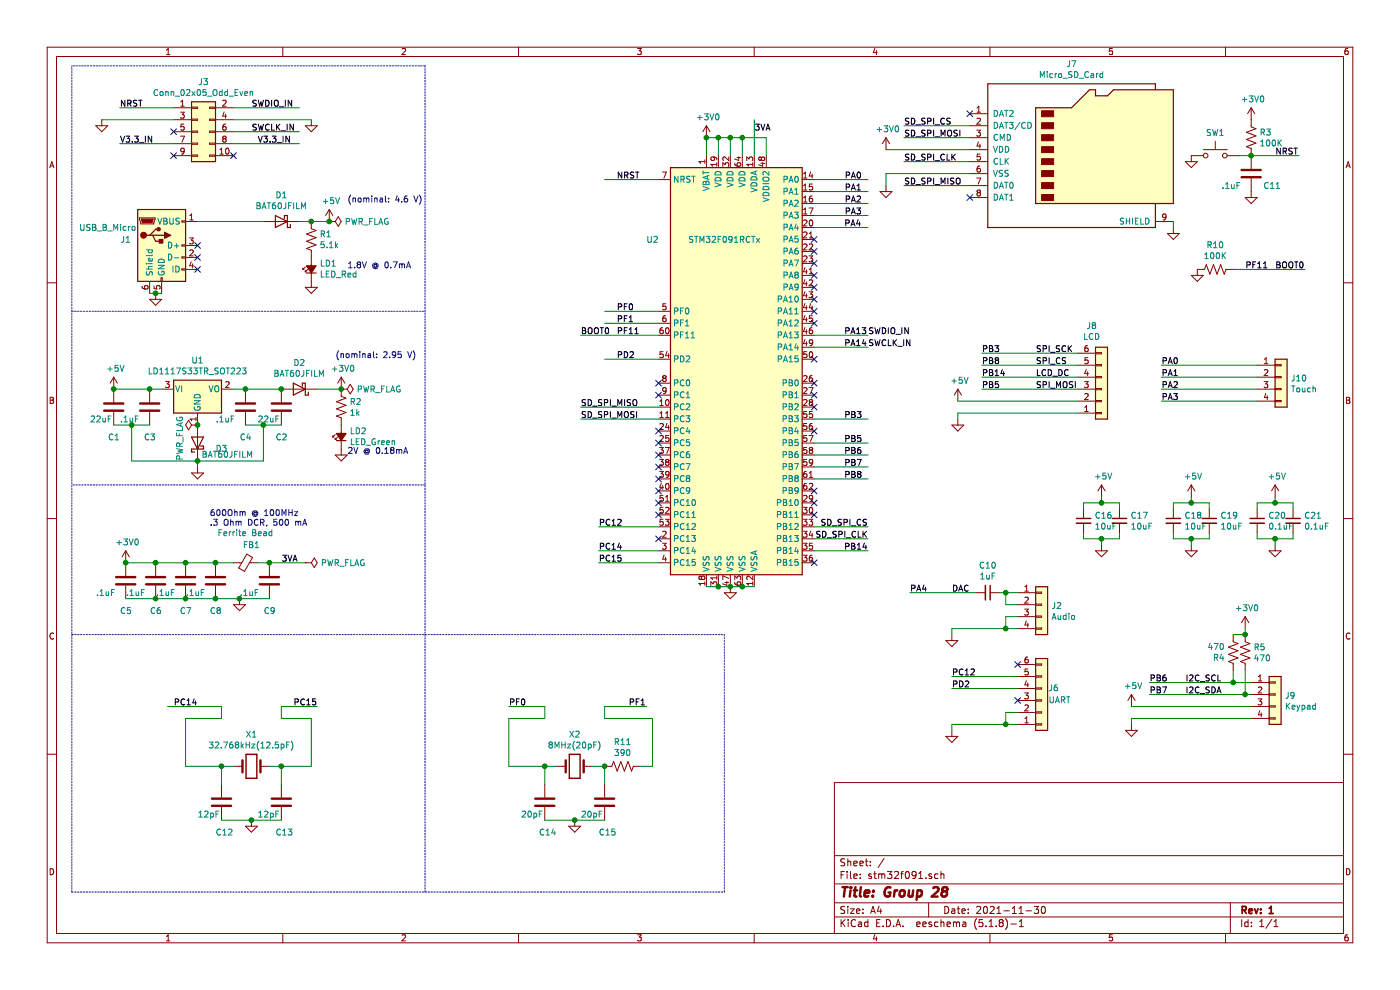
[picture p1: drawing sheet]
EESchema Schematic File Version 4
EELAYER 30 0
EELAYER END
$Descr A4 11693 8268
encoding utf-8
Sheet 1 1
Title "Group 28"
Date "2021-11-30"
Rev "1"
Comp ""
Comment1 ""
Comment2 ""
Comment3 ""
Comment4 ""
$EndDescr
$Comp
L Device:R_US R3
U 1 1
P 10450 1150
F 0 "R3" H 10518 1196 50  0000 L CNN
F 1 "100K" H 10518 1105 50  0000 L CNN
F 2 "Resistor_SMD:R_0805_2012Metric_Pad1.15x1.40mm_HandSolder" V 10490 1140 50  0001 C CNN
F 3 "" H 10450 1150 50  0001 C CNN
	1    10450 1150
	1    0    0    -1  
$EndComp
$Comp
L Switch:SW_Push SW1
U 1 1
P 10150 1300
F 0 "SW1" H 10150 1493 50  0000 C CNN
F 1 "SW_Push" H 10150 1494 50  0001 C CNN
F 2 "Button_Switch_SMD:SW_SPST_PTS645" H 10150 1500 50  0001 C CNN
F 3 "" H 10150 1500 50  0001 C CNN
	1    10150 1300
	1    0    0    -1  
$EndComp
Wire Wire Line
	10350 1300 10450 1300
Connection ~ 10450 1300
$Comp
L power:GND #PWR0101
U 1 1
P 10450 1600
F 0 "#PWR0101" H 10450 1350 50  0001 C CNN
F 1 "GND" H 10455 1427 50  0001 C CNN
F 2 "" H 10450 1600 50  0001 C CNN
F 3 "" H 10450 1600 50  0001 C CNN
	1    10450 1600
	1    0    0    -1  
$EndComp
$Comp
L power:GND #PWR0102
U 1 1
P 9950 1300
F 0 "#PWR0102" H 9950 1050 50  0001 C CNN
F 1 "GND" H 9955 1127 50  0001 C CNN
F 2 "" H 9950 1300 50  0001 C CNN
F 3 "" H 9950 1300 50  0001 C CNN
	1    9950 1300
	1    0    0    -1  
$EndComp
Wire Wire Line
	10450 1300 10850 1300
Text Label 10650 1300 0    50   ~ 0
NRST
$Comp
L Connector_Generic:Conn_02x05_Odd_Even J3
U 1 1
P 1650 1100
F 0 "J3" H 1700 1517 50  0000 C CNN
F 1 "Conn_02x05_Odd_Even" H 1700 1426 50  0000 C CNN
F 2 "Connector_IDC:IDC-Header_2x05_P2.54mm_Vertical" H 1650 1100 50  0001 C CNN
F 3 "~" H 1650 1100 50  0001 C CNN
	1    1650 1100
	1    0    0    -1  
$EndComp
Wire Wire Line
	1450 900  1000 900 
Wire Wire Line
	1450 1200 1000 1200
Wire Wire Line
	1950 900  2500 900 
Wire Wire Line
	1950 1100 2500 1100
Wire Wire Line
	1950 1200 2500 1200
Text Label 1000 900  0    50   ~ 0
NRST
$Comp
L power:GND #PWR0106
U 1 1
P 850 1000
F 0 "#PWR0106" H 850 750 50  0001 C CNN
F 1 "GND" H 855 827 50  0001 C CNN
F 2 "" H 850 1000 50  0001 C CNN
F 3 "" H 850 1000 50  0001 C CNN
	1    850  1000
	1    0    0    -1  
$EndComp
$Comp
L power:GND #PWR0107
U 1 1
P 2600 1000
F 0 "#PWR0107" H 2600 750 50  0001 C CNN
F 1 "GND" H 2605 827 50  0001 C CNN
F 2 "" H 2600 1000 50  0001 C CNN
F 3 "" H 2600 1000 50  0001 C CNN
	1    2600 1000
	1    0    0    -1  
$EndComp
Wire Wire Line
	850  1000 1450 1000
Wire Wire Line
	1950 1000 2600 1000
Text Label 2100 900  0    50   ~ 0
SWDIO_IN
Text Label 2100 1100 0    50   ~ 0
SWCLK_IN
Text Label 1000 1200 0    50   ~ 0
V3.3_IN
Text Label 2150 1200 0    50   ~ 0
V3.3_IN
$Comp
L Device:C C3
U 1 1
P 1250 3400
F 0 "C3" H 1200 3150 50  0000 L CNN
F 1 ".1uF" H 1000 3300 50  0000 L CNN
F 2 "Capacitor_SMD:C_0805_2012Metric_Pad1.15x1.40mm_HandSolder" H 1288 3250 50  0001 C CNN
F 3 "https://datasheet.lcsc.com/szlcsc/Samsung-Electro-Mechanics-CL21C101JBANNNC_C1790.pdf" H 1250 3400 50  0001 C CNN
	1    1250 3400
	1    0    0    -1  
$EndComp
$Comp
L power:GND #PWR0108
U 1 1
P 1650 3900
F 0 "#PWR0108" H 1650 3650 50  0001 C CNN
F 1 "GND" H 1655 3727 50  0001 C CNN
F 2 "" H 1650 3900 50  0001 C CNN
F 3 "" H 1650 3900 50  0001 C CNN
	1    1650 3900
	1    0    0    -1  
$EndComp
Wire Wire Line
	950  3550 1100 3550
Wire Wire Line
	950  3250 1250 3250
Wire Wire Line
	1350 3250 1250 3250
Connection ~ 1250 3250
Wire Wire Line
	2750 1850 2600 1850
$Comp
L power:+5V #PWR0110
U 1 1
P 2750 1850
F 0 "#PWR0110" H 2750 1700 50  0001 C CNN
F 1 "+5V" H 2765 2023 50  0000 C CNN
F 2 "" H 2750 1850 50  0001 C CNN
F 3 "" H 2750 1850 50  0001 C CNN
	1    2750 1850
	1    0    0    -1  
$EndComp
$Comp
L power:+5V #PWR0111
U 1 1
P 950 3250
F 0 "#PWR0111" H 950 3100 50  0001 C CNN
F 1 "+5V" H 965 3423 50  0000 C CNN
F 2 "" H 950 3250 50  0001 C CNN
F 3 "" H 950 3250 50  0001 C CNN
	1    950  3250
	1    0    0    -1  
$EndComp
Connection ~ 950  3250
$Comp
L Diode:BAT60A D2
U 1 1
P 2500 3250
F 0 "D2" H 2500 3033 50  0000 C CNN
F 1 "BAT60JFILM" H 2500 3124 50  0000 C CNN
F 2 "Diode_SMD:D_SOD-323" H 2500 3075 50  0001 C CNN
F 3 "https://www.infineon.com/dgdl/Infineon-BAT60ASERIES-DS-v01_01-en.pdf?fileId=db3a304313d846880113def70c9304a9" H 2500 3250 50  0001 C CNN
	1    2500 3250
	-1   0    0    1   
$EndComp
Wire Wire Line
	2650 3250 2850 3250
Wire Wire Line
	6800 1900 7250 1900
Wire Wire Line
	6800 2800 7250 2800
Wire Wire Line
	6800 2900 7250 2900
Wire Wire Line
	6800 3700 7250 3700
Wire Wire Line
	6800 4600 7250 4600
Wire Wire Line
	5500 2600 5050 2600
Wire Wire Line
	5500 2700 5050 2700
Wire Wire Line
	5500 3000 5050 3000
Wire Wire Line
	5500 1500 5050 1500
Text Label 7050 1900 0    50   ~ 0
PA4
Text Label 7050 2800 0    50   ~ 0
PA13
Text Label 7050 2900 0    50   ~ 0
PA14
Text Label 7250 4600 2    50   ~ 0
PB14
Text Label 5150 2600 0    50   ~ 0
PF0
Text Label 5150 2700 0    50   ~ 0
PF1
Text Label 5150 2800 0    50   ~ 0
PF11
Text Label 5150 3000 0    50   ~ 0
PD2
Text Label 5150 1500 0    50   ~ 0
NRST
Wire Wire Line
	5900 1300 5900 1150
Wire Wire Line
	5900 1150 6000 1150
Wire Wire Line
	6400 1150 6400 1300
Wire Wire Line
	6000 1300 6000 1150
Connection ~ 6000 1150
Wire Wire Line
	6000 1150 6100 1150
Wire Wire Line
	6100 1300 6100 1150
Connection ~ 6100 1150
Wire Wire Line
	6100 1150 6200 1150
Wire Wire Line
	6200 1300 6200 1150
Connection ~ 6200 1150
Wire Wire Line
	6200 1150 6400 1150
Connection ~ 6100 4900
$Comp
L power:GND #PWR0114
U 1 1
P 6100 4900
F 0 "#PWR0114" H 6100 4650 50  0001 C CNN
F 1 "GND" H 6105 4727 50  0001 C CNN
F 2 "" H 6100 4900 50  0001 C CNN
F 3 "" H 6100 4900 50  0001 C CNN
	1    6100 4900
	1    0    0    -1  
$EndComp
$Comp
L Device:R_US R1
U 1 1
P 2600 2000
F 0 "R1" H 2668 2046 50  0000 L CNN
F 1 "5.1k" H 2668 1955 50  0000 L CNN
F 2 "Resistor_SMD:R_0805_2012Metric_Pad1.15x1.40mm_HandSolder" V 2640 1990 50  0001 C CNN
F 3 "" H 2600 2000 50  0001 C CNN
	1    2600 2000
	1    0    0    -1  
$EndComp
Connection ~ 2600 1850
$Comp
L Device:LED_Small_ALT LD1
U 1 1
P 2600 2250
F 0 "LD1" V 2646 2180 50  0000 R CNN
F 1 "LED_Red" V 2555 2180 50  0000 R CNN
F 2 "LED_SMD:LED_0805_2012Metric" V 2600 2250 50  0001 C CNN
F 3 "" V 2600 2250 50  0001 C CNN
	1    2600 2250
	0    -1   -1   0   
$EndComp
$Comp
L power:GND #PWR0115
U 1 1
P 2600 2350
F 0 "#PWR0115" H 2600 2100 50  0001 C CNN
F 1 "GND" H 2605 2177 50  0001 C CNN
F 2 "" H 2600 2350 50  0001 C CNN
F 3 "" H 2600 2350 50  0001 C CNN
	1    2600 2350
	1    0    0    -1  
$EndComp
$Comp
L Device:R_US R2
U 1 1
P 2850 3400
F 0 "R2" H 2918 3446 50  0000 L CNN
F 1 "1k" H 2918 3355 50  0000 L CNN
F 2 "Resistor_SMD:R_0805_2012Metric_Pad1.15x1.40mm_HandSolder" V 2890 3390 50  0001 C CNN
F 3 "https://datasheet.lcsc.com/szlcsc/Uniroyal-Elec-0805W8F3001T5E_C17661.pdf" H 2850 3400 50  0001 C CNN
	1    2850 3400
	1    0    0    -1  
$EndComp
Connection ~ 2850 3250
$Comp
L Device:LED_Small_ALT LD2
U 1 1
P 2850 3650
F 0 "LD2" V 2896 3580 50  0000 R CNN
F 1 "LED_Green" V 2805 3580 50  0000 R CNN
F 2 "LED_SMD:LED_0805_2012Metric" V 2850 3650 50  0001 C CNN
F 3 "" V 2850 3650 50  0001 C CNN
	1    2850 3650
	0    -1   -1   0   
$EndComp
$Comp
L power:GND #PWR0116
U 1 1
P 2850 3750
F 0 "#PWR0116" H 2850 3500 50  0001 C CNN
F 1 "GND" H 2855 3577 50  0001 C CNN
F 2 "" H 2850 3750 50  0001 C CNN
F 3 "" H 2850 3750 50  0001 C CNN
	1    2850 3750
	1    0    0    -1  
$EndComp
$Comp
L Device:Crystal X1
U 1 1
P 2100 6400
F 0 "X1" H 2100 6668 50  0000 C CNN
F 1 "32.768kHz(12.5pF)" H 2100 6577 50  0000 C CNN
F 2 "local_models:ECX-.327-CDX-1293" H 2100 6400 50  0001 C CNN
F 3 "" H 2100 6400 50  0001 C CNN
	1    2100 6400
	1    0    0    -1  
$EndComp
Wire Wire Line
	1950 6400 1850 6400
Wire Wire Line
	1850 6400 1850 6550
Wire Wire Line
	2250 6400 2350 6400
Wire Wire Line
	2350 6400 2350 6550
Wire Wire Line
	1850 6850 2100 6850
$Comp
L power:GND #PWR0127
U 1 1
P 2100 6850
F 0 "#PWR0127" H 2100 6600 50  0001 C CNN
F 1 "GND" H 2105 6677 50  0001 C CNN
F 2 "" H 2100 6850 50  0001 C CNN
F 3 "" H 2100 6850 50  0001 C CNN
	1    2100 6850
	1    0    0    -1  
$EndComp
Connection ~ 2100 6850
Wire Wire Line
	2100 6850 2350 6850
Text Label 2450 5900 0    50   ~ 0
PC15
$Comp
L Device:Crystal X2
U 1 1
P 4800 6400
F 0 "X2" H 4800 6668 50  0000 C CNN
F 1 "8MHz(20pF)" H 4800 6577 50  0000 C CNN
F 2 "Crystal:Crystal_SMD_3225-4Pin_3.2x2.5mm" H 4800 6400 50  0001 C CNN
F 3 "" H 4800 6400 50  0001 C CNN
	1    4800 6400
	1    0    0    -1  
$EndComp
$Comp
L Device:C C14
U 1 1
P 4550 6700
F 0 "C14" H 4500 6450 50  0000 L CNN
F 1 "20pF" H 4350 6600 50  0000 L CNN
F 2 "Capacitor_SMD:C_0805_2012Metric_Pad1.15x1.40mm_HandSolder" H 4588 6550 50  0001 C CNN
F 3 "https://datasheet.lcsc.com/szlcsc/Samsung-Electro-Mechanics-CL21C200JBANNNC_C1798.pdf" H 4550 6700 50  0001 C CNN
	1    4550 6700
	1    0    0    -1  
$EndComp
Wire Wire Line
	4650 6400 4550 6400
Wire Wire Line
	4550 6400 4550 6550
Wire Wire Line
	4950 6400 5050 6400
Wire Wire Line
	5050 6400 5050 6550
Wire Wire Line
	4550 6850 4800 6850
$Comp
L power:GND #PWR0128
U 1 1
P 4800 6850
F 0 "#PWR0128" H 4800 6600 50  0001 C CNN
F 1 "GND" H 4805 6677 50  0001 C CNN
F 2 "" H 4800 6850 50  0001 C CNN
F 3 "" H 4800 6850 50  0001 C CNN
	1    4800 6850
	1    0    0    -1  
$EndComp
Connection ~ 4800 6850
Wire Wire Line
	4800 6850 5050 6850
Text Label 4250 5900 0    50   ~ 0
PF0
Text Label 5250 5900 0    50   ~ 0
PF1
$Comp
L power:PWR_FLAG #FLG0103
U 1 1
P 2750 1850
F 0 "#FLG0103" H 2750 1925 50  0001 C CNN
F 1 "PWR_FLAG" V 2750 1978 50  0000 L CNN
F 2 "" H 2750 1850 50  0001 C CNN
F 3 "~" H 2750 1850 50  0001 C CNN
	1    2750 1850
	0    1    1    0   
$EndComp
Connection ~ 2750 1850
$Comp
L power:PWR_FLAG #FLG0104
U 1 1
P 2850 3250
F 0 "#FLG0104" H 2850 3325 50  0001 C CNN
F 1 "PWR_FLAG" V 2850 3378 50  0000 L CNN
F 2 "" H 2850 3250 50  0001 C CNN
F 3 "~" H 2850 3250 50  0001 C CNN
	1    2850 3250
	0    1    1    0   
$EndComp
NoConn ~ 1450 1100
Text Label 7250 2800 0    50   ~ 0
SWDIO_IN
Text Label 7250 2900 0    50   ~ 0
SWCLK_IN
Text Notes 2900 2250 0    50   ~ 0
1.8V @ 0.7mA
Text Notes 2900 3800 0    50   ~ 0
2V @ 0.18mA
$Comp
L Device:C C1
U 1 1
P 950 3400
F 0 "C1" H 900 3150 50  0000 L CNN
F 1 "22uF" H 750 3300 50  0000 L CNN
F 2 "Capacitor_SMD:C_0805_2012Metric_Pad1.15x1.40mm_HandSolder" H 988 3250 50  0001 C CNN
F 3 "https://datasheet.lcsc.com/szlcsc/Samsung-Electro-Mechanics-CL21A226MAQNNNE_C45783.pdf" H 950 3400 50  0001 C CNN
	1    950  3400
	1    0    0    -1  
$EndComp
$Comp
L Device:C C2
U 1 1
P 2350 3400
F 0 "C2" H 2300 3150 50  0000 L CNN
F 1 "22uF" H 2150 3300 50  0000 L CNN
F 2 "Capacitor_SMD:C_0805_2012Metric_Pad1.15x1.40mm_HandSolder" H 2388 3250 50  0001 C CNN
F 3 "https://datasheet.lcsc.com/szlcsc/Samsung-Electro-Mechanics-CL21A226MAQNNNE_C45783.pdf" H 2350 3400 50  0001 C CNN
	1    2350 3400
	1    0    0    -1  
$EndComp
Connection ~ 2350 3250
Wire Wire Line
	1950 3250 2050 3250
$Comp
L Device:C C4
U 1 1
P 2050 3400
F 0 "C4" H 2000 3150 50  0000 L CNN
F 1 ".1uF" H 1800 3300 50  0000 L CNN
F 2 "Capacitor_SMD:C_0805_2012Metric_Pad1.15x1.40mm_HandSolder" H 2088 3250 50  0001 C CNN
F 3 "https://datasheet.lcsc.com/szlcsc/Samsung-Electro-Mechanics-CL21C101JBANNNC_C1790.pdf" H 2050 3400 50  0001 C CNN
	1    2050 3400
	1    0    0    -1  
$EndComp
Connection ~ 2050 3250
Wire Wire Line
	2050 3250 2350 3250
Wire Wire Line
	2050 3550 2200 3550
Wire Wire Line
	1050 4700 1300 4700
Wire Wire Line
	1050 5000 1300 5000
$Comp
L Device:C C6
U 1 1
P 1300 4850
F 0 "C6" H 1250 4600 50  0000 L CNN
F 1 ".1uF" H 1050 4750 50  0000 L CNN
F 2 "Capacitor_SMD:C_0805_2012Metric_Pad1.15x1.40mm_HandSolder" H 1338 4700 50  0001 C CNN
F 3 "" H 1300 4850 50  0001 C CNN
	1    1300 4850
	1    0    0    -1  
$EndComp
Connection ~ 1300 4700
Wire Wire Line
	1300 4700 1550 4700
Connection ~ 1300 5000
Wire Wire Line
	1300 5000 1550 5000
$Comp
L Device:C C7
U 1 1
P 1550 4850
F 0 "C7" H 1500 4600 50  0000 L CNN
F 1 ".1uF" H 1300 4750 50  0000 L CNN
F 2 "Capacitor_SMD:C_0805_2012Metric_Pad1.15x1.40mm_HandSolder" H 1588 4700 50  0001 C CNN
F 3 "" H 1550 4850 50  0001 C CNN
	1    1550 4850
	1    0    0    -1  
$EndComp
Connection ~ 1550 4700
Connection ~ 1550 5000
$Comp
L Device:C C8
U 1 1
P 1800 4850
F 0 "C8" H 1750 4600 50  0000 L CNN
F 1 ".1uF" H 1550 4750 50  0000 L CNN
F 2 "Capacitor_SMD:C_0805_2012Metric_Pad1.15x1.40mm_HandSolder" H 1838 4700 50  0001 C CNN
F 3 "" H 1800 4850 50  0001 C CNN
	1    1800 4850
	1    0    0    -1  
$EndComp
$Comp
L Device:C C9
U 1 1
P 2250 4850
F 0 "C9" H 2200 4600 50  0000 L CNN
F 1 ".1uF" H 2000 4750 50  0000 L CNN
F 2 "Capacitor_SMD:C_0805_2012Metric_Pad1.15x1.40mm_HandSolder" H 2288 4700 50  0001 C CNN
F 3 "" H 2250 4850 50  0001 C CNN
	1    2250 4850
	1    0    0    -1  
$EndComp
Wire Wire Line
	1550 4700 1800 4700
Wire Wire Line
	1550 5000 1800 5000
Connection ~ 1800 4700
Wire Wire Line
	1800 4700 1950 4700
Connection ~ 1800 5000
$Comp
L Device:C C11
U 1 1
P 10450 1450
F 0 "C11" H 10550 1350 50  0000 L CNN
F 1 ".1uF" H 10200 1350 50  0000 L CNN
F 2 "Capacitor_SMD:C_0805_2012Metric_Pad1.15x1.40mm_HandSolder" H 10488 1300 50  0001 C CNN
F 3 "" H 10450 1450 50  0001 C CNN
	1    10450 1450
	1    0    0    -1  
$EndComp
Connection ~ 2250 4700
Wire Wire Line
	2250 4700 2550 4700
Wire Wire Line
	2150 4700 2250 4700
Wire Wire Line
	1800 5000 2000 5000
$Comp
L Device:C C13
U 1 1
P 2350 6700
F 0 "C13" H 2300 6450 50  0000 L CNN
F 1 "12pF" H 2150 6600 50  0000 L CNN
F 2 "Capacitor_SMD:C_0805_2012Metric_Pad1.15x1.40mm_HandSolder" H 2388 6550 50  0001 C CNN
F 3 "" H 2350 6700 50  0001 C CNN
	1    2350 6700
	1    0    0    -1  
$EndComp
$Comp
L Device:C C15
U 1 1
P 5050 6700
F 0 "C15" H 5000 6450 50  0000 L CNN
F 1 "20pF" H 4850 6600 50  0000 L CNN
F 2 "Capacitor_SMD:C_0805_2012Metric_Pad1.15x1.40mm_HandSolder" H 5088 6550 50  0001 C CNN
F 3 "https://datasheet.lcsc.com/szlcsc/Samsung-Electro-Mechanics-CL21C200JBANNNC_C1798.pdf" H 5050 6700 50  0001 C CNN
	1    5050 6700
	1    0    0    -1  
$EndComp
$Comp
L Device:Ferrite_Bead_Small FB1
U 1 1
P 2050 4700
F 0 "FB1" V 1900 4750 50  0000 C CNN
F 1 "Ferrite Bead" V 1800 4700 50  0000 C CNN
F 2 "Inductor_SMD:L_0805_2012Metric_Pad1.15x1.40mm_HandSolder" V 1980 4700 50  0001 C CNN
F 3 "" H 2050 4700 50  0001 C CNN
	1    2050 4700
	0    1    1    0   
$EndComp
Text Notes 1750 4400 0    50   ~ 0
600Ohm @ 100MHz\n.3 Ohm DCR, 500 mA
Connection ~ 5050 6400
$Comp
L Device:R_US R11
U 1 1
P 5200 6400
F 0 "R11" V 4995 6400 50  0000 C CNN
F 1 "390" V 5086 6400 50  0000 C CNN
F 2 "Resistor_SMD:R_0805_2012Metric_Pad1.15x1.40mm_HandSolder" V 5240 6390 50  0001 C CNN
F 3 "https://datasheet.lcsc.com/szlcsc/Uniroyal-Elec-0805W8F0000T5E_C17477.pdf" H 5200 6400 50  0001 C CNN
F 4 "C17477" V 5200 6400 50  0001 C CNN "LCSC"
	1    5200 6400
	0    1    1    0   
$EndComp
$Comp
L power:GND #PWR0130
U 1 1
P 2000 5000
F 0 "#PWR0130" H 2000 4750 50  0001 C CNN
F 1 "GND" H 2005 4827 50  0001 C CNN
F 2 "" H 2000 5000 50  0001 C CNN
F 3 "" H 2000 5000 50  0001 C CNN
	1    2000 5000
	1    0    0    -1  
$EndComp
Connection ~ 2000 5000
Wire Wire Line
	2000 5000 2250 5000
$Comp
L power:+3V0 #PWR0103
U 1 1
P 2850 3250
F 0 "#PWR0103" H 2850 3100 50  0001 C CNN
F 1 "+3V0" H 2865 3423 50  0000 C CNN
F 2 "" H 2850 3250 50  0001 C CNN
F 3 "" H 2850 3250 50  0001 C CNN
	1    2850 3250
	1    0    0    -1  
$EndComp
$Comp
L power:+3V0 #PWR0104
U 1 1
P 1050 4700
F 0 "#PWR0104" H 1050 4550 50  0001 C CNN
F 1 "+3V0" H 1065 4873 50  0000 C CNN
F 2 "" H 1050 4700 50  0001 C CNN
F 3 "" H 1050 4700 50  0001 C CNN
	1    1050 4700
	1    0    0    -1  
$EndComp
Connection ~ 1050 4700
Text Label 2350 4700 0    50   ~ 0
3VA
Text Label 6300 1100 0    50   ~ 0
3VA
$Comp
L power:+3V0 #PWR0105
U 1 1
P 5900 1150
F 0 "#PWR0105" H 5900 1000 50  0001 C CNN
F 1 "+3V0" H 5915 1323 50  0000 C CNN
F 2 "" H 5900 1150 50  0001 C CNN
F 3 "" H 5900 1150 50  0001 C CNN
	1    5900 1150
	1    0    0    -1  
$EndComp
Connection ~ 5900 1150
$Comp
L power:+3V0 #PWR0122
U 1 1
P 10450 1000
F 0 "#PWR0122" H 10450 850 50  0001 C CNN
F 1 "+3V0" H 10465 1173 50  0000 C CNN
F 2 "" H 10450 1000 50  0001 C CNN
F 3 "" H 10450 1000 50  0001 C CNN
	1    10450 1000
	1    0    0    -1  
$EndComp
$Comp
L power:PWR_FLAG #FLG0105
U 1 1
P 2550 4700
F 0 "#FLG0105" H 2550 4775 50  0001 C CNN
F 1 "PWR_FLAG" V 2550 4828 50  0000 L CNN
F 2 "" H 2550 4700 50  0001 C CNN
F 3 "~" H 2550 4700 50  0001 C CNN
	1    2550 4700
	0    1    1    0   
$EndComp
Wire Wire Line
	5400 5900 5050 5900
Wire Wire Line
	4250 5900 4550 5900
Wire Wire Line
	2350 5900 2650 5900
Wire Wire Line
	1400 5900 1850 5900
Text Label 1450 5900 0    50   ~ 0
PC14
Wire Wire Line
	1850 6000 1550 6000
Wire Wire Line
	1550 6000 1550 6400
Wire Wire Line
	1550 6400 1850 6400
Connection ~ 1850 6400
Wire Wire Line
	2600 6000 2600 6400
Wire Wire Line
	2600 6400 2350 6400
Wire Wire Line
	2350 6000 2600 6000
Connection ~ 2350 6400
Wire Wire Line
	4550 6000 4250 6000
Wire Wire Line
	4250 6000 4250 6400
Wire Wire Line
	4250 6400 4550 6400
Connection ~ 4550 6400
Wire Wire Line
	5350 6400 5450 6400
Wire Wire Line
	5450 6400 5450 6000
Wire Wire Line
	5450 6000 5050 6000
Text Label 10650 2250 0    50   ~ 0
BOOT0
Wire Wire Line
	10300 2250 10900 2250
Text Label 10400 2250 0    50   ~ 0
PF11
$Comp
L power:GND #PWR0129
U 1 1
P 10000 2250
F 0 "#PWR0129" H 10000 2000 50  0001 C CNN
F 1 "GND" H 10005 2077 50  0001 C CNN
F 2 "" H 10000 2250 50  0001 C CNN
F 3 "" H 10000 2250 50  0001 C CNN
	1    10000 2250
	1    0    0    -1  
$EndComp
$Comp
L Device:R_US R10
U 1 1
P 10150 2250
F 0 "R10" V 9945 2250 50  0000 C CNN
F 1 "100K" V 10036 2250 50  0000 C CNN
F 2 "Resistor_SMD:R_0805_2012Metric_Pad1.15x1.40mm_HandSolder" V 10190 2240 50  0001 C CNN
F 3 "" H 10150 2250 50  0001 C CNN
	1    10150 2250
	0    1    1    0   
$EndComp
Wire Notes Line
	3550 4050 600  4050
Wire Notes Line
	600  2600 3550 2600
Wire Notes Line
	3550 550  600  550 
Wire Notes Line
	6050 5300 6050 7450
Wire Notes Line
	600  5300 6050 5300
Wire Notes Line
	3550 550  3550 7450
Wire Notes Line
	600  550  600  7450
Wire Notes Line
	600  7450 6050 7450
$Comp
L Device:C C5
U 1 1
P 1050 4850
F 0 "C5" H 1000 4600 50  0000 L CNN
F 1 ".1uF" H 800 4750 50  0000 L CNN
F 2 "Capacitor_SMD:C_0805_2012Metric_Pad1.15x1.40mm_HandSolder" H 1088 4700 50  0001 C CNN
F 3 "" H 1050 4850 50  0001 C CNN
	1    1050 4850
	1    0    0    -1  
$EndComp
$Comp
L Device:C C12
U 1 1
P 1850 6700
F 0 "C12" H 1800 6450 50  0000 L CNN
F 1 "12pF" H 1650 6600 50  0000 L CNN
F 2 "Capacitor_SMD:C_0805_2012Metric_Pad1.15x1.40mm_HandSolder" H 1888 6550 50  0001 C CNN
F 3 "" H 1850 6700 50  0001 C CNN
	1    1850 6700
	1    0    0    -1  
$EndComp
Text Notes 2900 1700 0    50   ~ 0
(nominal: 4.6 V)
Text Notes 2800 3000 0    50   ~ 0
(nominal: 2.95 V)
Wire Wire Line
	4850 2800 5500 2800
Text Label 4850 2800 0    50   ~ 0
BOOT0
Wire Wire Line
	1650 3900 1650 3850
Text Label 7050 3700 0    50   ~ 0
PB5
Text Label 7050 3500 0    50   ~ 0
PB3
Wire Wire Line
	6800 3500 7250 3500
Wire Wire Line
	6800 4000 7250 4000
Wire Wire Line
	6800 3800 7250 3800
Text Label 7050 4000 0    50   ~ 0
PB8
Text Label 7050 3900 0    50   ~ 0
PB7
Wire Wire Line
	6800 3900 7250 3900
Text Label 7050 3800 0    50   ~ 0
PB6
Wire Wire Line
	9000 3350 8000 3350
$Comp
L Connector_Generic:Conn_01x06 J8
U 1 1
P 9200 3250
F 0 "J8" H 9118 2725 50  0000 C CNN
F 1 "LCD" H 9118 2816 50  0000 C CNN
F 2 "Connector_PinHeader_2.54mm:PinHeader_1x06_P2.54mm_Vertical" H 9200 3250 50  0001 C CNN
F 3 "~" H 9200 3250 50  0001 C CNN
	1    9200 3250
	1    0    0    1   
$EndComp
Wire Wire Line
	8000 3450 8000 3500
Wire Wire Line
	9000 3450 8000 3450
Wire Wire Line
	9000 3250 8200 3250
Wire Wire Line
	8200 3150 9000 3150
Wire Wire Line
	9000 3050 8200 3050
Wire Wire Line
	8200 2950 9000 2950
Text Label 8200 2950 0    50   ~ 0
PB3
Text Label 8650 2950 0    50   ~ 0
SPI_SCK
Text Label 8650 3050 0    50   ~ 0
SPI_CS
Text Label 8200 3050 0    50   ~ 0
PB8
Text Label 8200 3150 0    50   ~ 0
PB14
Text Label 8650 3150 0    50   ~ 0
LCD_DC
Text Label 8200 3250 0    50   ~ 0
PB5
Text Label 8650 3250 0    50   ~ 0
SPI_MOSI
$Comp
L power:+5V #PWR0109
U 1 1
P 8000 3350
F 0 "#PWR0109" H 8000 3200 50  0001 C CNN
F 1 "+5V" H 8015 3523 50  0000 C CNN
F 2 "" H 8000 3350 50  0001 C CNN
F 3 "" H 8000 3350 50  0001 C CNN
	1    8000 3350
	1    0    0    -1  
$EndComp
$Comp
L Connector_Generic:Conn_01x04 J9
U 1 1
P 10650 5800
F 0 "J9" H 10730 5792 50  0000 L CNN
F 1 "Keypad" H 10730 5701 50  0000 L CNN
F 2 "Connector_PinHeader_2.54mm:PinHeader_1x04_P2.54mm_Vertical" H 10650 5800 50  0001 C CNN
F 3 "~" H 10650 5800 50  0001 C CNN
	1    10650 5800
	1    0    0    -1  
$EndComp
Wire Wire Line
	10450 5900 9450 5900
$Comp
L power:GND #PWR0112
U 1 1
P 9450 6050
F 0 "#PWR0112" H 9450 5800 50  0001 C CNN
F 1 "GND" H 9455 5877 50  0001 C CNN
F 2 "" H 9450 6050 50  0001 C CNN
F 3 "" H 9450 6050 50  0001 C CNN
	1    9450 6050
	1    0    0    -1  
$EndComp
Wire Wire Line
	9450 6000 9450 6050
Wire Wire Line
	10450 6000 9450 6000
$Comp
L power:+5V #PWR0113
U 1 1
P 9450 5900
F 0 "#PWR0113" H 9450 5750 50  0001 C CNN
F 1 "+5V" H 9465 6073 50  0000 C CNN
F 2 "" H 9450 5900 50  0001 C CNN
F 3 "" H 9450 5900 50  0001 C CNN
	1    9450 5900
	1    0    0    -1  
$EndComp
$Comp
L power:+3V0 #PWR0117
U 1 1
P 10400 5250
F 0 "#PWR0117" H 10400 5100 50  0001 C CNN
F 1 "+3V0" H 10415 5423 50  0000 C CNN
F 2 "" H 10400 5250 50  0001 C CNN
F 3 "" H 10400 5250 50  0001 C CNN
	1    10400 5250
	1    0    0    -1  
$EndComp
$Comp
L Device:R_US R5
U 1 1
P 10400 5450
F 0 "R5" H 10468 5496 50  0000 L CNN
F 1 "470" H 10468 5405 50  0000 L CNN
F 2 "Resistor_SMD:R_0805_2012Metric_Pad1.15x1.40mm_HandSolder" V 10440 5440 50  0001 C CNN
F 3 "" H 10400 5450 50  0001 C CNN
	1    10400 5450
	1    0    0    -1  
$EndComp
$Comp
L Device:R_US R4
U 1 1
P 10300 5450
F 0 "R4" H 10368 5496 50  0000 L CNN
F 1 "470" H 10368 5405 50  0000 L CNN
F 2 "Resistor_SMD:R_0805_2012Metric_Pad1.15x1.40mm_HandSolder" V 10340 5440 50  0001 C CNN
F 3 "" H 10300 5450 50  0001 C CNN
	1    10300 5450
	-1   0    0    1   
$EndComp
Wire Wire Line
	10300 5300 10400 5300
Wire Wire Line
	10400 5250 10400 5300
Connection ~ 10400 5300
Wire Wire Line
	10300 5600 10300 5700
Wire Wire Line
	10300 5700 10450 5700
Wire Wire Line
	10450 5800 10400 5800
Wire Wire Line
	10400 5800 10400 5600
Wire Wire Line
	10300 5700 9600 5700
Connection ~ 10300 5700
Wire Wire Line
	9600 5800 10400 5800
Connection ~ 10400 5800
Text Label 9600 5700 0    50   ~ 0
PB6
Text Label 9600 5800 0    50   ~ 0
PB7
Text Label 9900 5700 0    50   ~ 0
I2C_SCL
Text Label 9900 5800 0    50   ~ 0
I2C_SDA
$Comp
L Connector_Generic:Conn_01x04 J2
U 1 1
P 8700 5050
F 0 "J2" H 8780 5042 50  0000 L CNN
F 1 "Audio" H 8780 4951 50  0000 L CNN
F 2 "Connector_PinSocket_2.54mm:PinSocket_1x04_P2.54mm_Vertical" H 8700 5050 50  0001 C CNN
F 3 "~" H 8700 5050 50  0001 C CNN
	1    8700 5050
	1    0    0    -1  
$EndComp
$Comp
L Device:C_Small C10
U 1 1
P 8250 4950
F 0 "C10" V 8021 4950 50  0000 C CNN
F 1 "1uF" V 8112 4950 50  0000 C CNN
F 2 "Capacitor_SMD:C_0805_2012Metric_Pad1.15x1.40mm_HandSolder" H 8250 4950 50  0001 C CNN
F 3 "~" H 8250 4950 50  0001 C CNN
	1    8250 4950
	0    1    1    0   
$EndComp
Wire Wire Line
	8350 4950 8400 4950
Wire Wire Line
	8500 5050 8400 5050
Wire Wire Line
	8400 5050 8400 4950
Connection ~ 8400 4950
Wire Wire Line
	8400 4950 8500 4950
Wire Wire Line
	8500 5150 8400 5150
Wire Wire Line
	8400 5150 8400 5250
Wire Wire Line
	8500 5250 8400 5250
Connection ~ 8400 5250
Wire Wire Line
	8400 5250 7950 5250
$Comp
L power:GND #PWR0118
U 1 1
P 7950 5300
F 0 "#PWR0118" H 7950 5050 50  0001 C CNN
F 1 "GND" H 7955 5127 50  0001 C CNN
F 2 "" H 7950 5300 50  0001 C CNN
F 3 "" H 7950 5300 50  0001 C CNN
	1    7950 5300
	1    0    0    -1  
$EndComp
Wire Wire Line
	7950 5250 7950 5300
Wire Wire Line
	8150 4950 7600 4950
Text Label 7600 4950 0    50   ~ 0
PA4
Text Label 7950 4950 0    50   ~ 0
DAC
Wire Wire Line
	8500 5950 8400 5950
Wire Wire Line
	8400 5950 8400 6050
Wire Wire Line
	8500 6050 8400 6050
Connection ~ 8400 6050
Wire Wire Line
	8400 6050 7950 6050
$Comp
L power:GND #PWR0119
U 1 1
P 7950 6100
F 0 "#PWR0119" H 7950 5850 50  0001 C CNN
F 1 "GND" H 7955 5927 50  0001 C CNN
F 2 "" H 7950 6100 50  0001 C CNN
F 3 "" H 7950 6100 50  0001 C CNN
	1    7950 6100
	1    0    0    -1  
$EndComp
Wire Wire Line
	7950 6050 7950 6100
NoConn ~ 8500 5550
Wire Wire Line
	8500 5750 7950 5750
Text Label 7950 5750 0    50   ~ 0
PD2
Wire Wire Line
	8500 5650 7950 5650
Text Label 7950 5650 0    50   ~ 0
PC12
$Comp
L Connector_Generic:Conn_01x06 J6
U 1 1
P 8700 5850
F 0 "J6" H 8800 5750 50  0000 C CNN
F 1 "UART" H 8850 5850 50  0000 C CNN
F 2 "Connector_PinHeader_2.54mm:PinHeader_1x06_P2.54mm_Vertical" H 8700 5850 50  0001 C CNN
F 3 "~" H 8700 5850 50  0001 C CNN
	1    8700 5850
	1    0    0    1   
$EndComp
NoConn ~ 8500 5850
Wire Wire Line
	5500 4400 5000 4400
Text Label 5000 4400 0    50   ~ 0
PC12
Wire Wire Line
	9050 4450 9050 4500
Wire Wire Line
	9050 4250 9050 4200
$Comp
L power:GND #PWR0120
U 1 1
P 8000 3500
F 0 "#PWR0120" H 8000 3250 50  0001 C CNN
F 1 "GND" H 8005 3327 50  0001 C CNN
F 2 "" H 8000 3500 50  0001 C CNN
F 3 "" H 8000 3500 50  0001 C CNN
	1    8000 3500
	1    0    0    -1  
$EndComp
$Comp
L Device:C_Small C16
U 1 1
P 9050 4350
F 0 "C16" H 9142 4396 50  0000 L CNN
F 1 "10uF" H 9142 4305 50  0000 L CNN
F 2 "Capacitor_SMD:C_0805_2012Metric_Pad1.15x1.40mm_HandSolder" H 9050 4350 50  0001 C CNN
F 3 "~" H 9050 4350 50  0001 C CNN
	1    9050 4350
	1    0    0    -1  
$EndComp
$Comp
L Device:C_Small C17
U 1 1
P 9350 4350
F 0 "C17" H 9442 4396 50  0000 L CNN
F 1 "10uF" H 9442 4305 50  0000 L CNN
F 2 "Capacitor_SMD:C_0805_2012Metric_Pad1.15x1.40mm_HandSolder" H 9350 4350 50  0001 C CNN
F 3 "~" H 9350 4350 50  0001 C CNN
	1    9350 4350
	1    0    0    -1  
$EndComp
Wire Wire Line
	9050 4200 9200 4200
Wire Wire Line
	9350 4200 9350 4250
Wire Wire Line
	9050 4500 9200 4500
Wire Wire Line
	9350 4500 9350 4450
Wire Wire Line
	9200 4200 9200 4150
Connection ~ 9200 4200
Wire Wire Line
	9200 4200 9350 4200
Wire Wire Line
	9200 4500 9200 4550
Connection ~ 9200 4500
Wire Wire Line
	9200 4500 9350 4500
$Comp
L power:GND #PWR0121
U 1 1
P 9200 4550
F 0 "#PWR0121" H 9200 4300 50  0001 C CNN
F 1 "GND" H 9205 4377 50  0001 C CNN
F 2 "" H 9200 4550 50  0001 C CNN
F 3 "" H 9200 4550 50  0001 C CNN
	1    9200 4550
	1    0    0    -1  
$EndComp
$Comp
L power:+5V #PWR0123
U 1 1
P 9200 4150
F 0 "#PWR0123" H 9200 4000 50  0001 C CNN
F 1 "+5V" H 9215 4323 50  0000 C CNN
F 2 "" H 9200 4150 50  0001 C CNN
F 3 "" H 9200 4150 50  0001 C CNN
	1    9200 4150
	1    0    0    -1  
$EndComp
Wire Wire Line
	9800 4450 9800 4500
Wire Wire Line
	9800 4250 9800 4200
$Comp
L Device:C_Small C18
U 1 1
P 9800 4350
F 0 "C18" H 9892 4396 50  0000 L CNN
F 1 "10uF" H 9892 4305 50  0000 L CNN
F 2 "Capacitor_SMD:C_0805_2012Metric_Pad1.15x1.40mm_HandSolder" H 9800 4350 50  0001 C CNN
F 3 "~" H 9800 4350 50  0001 C CNN
	1    9800 4350
	1    0    0    -1  
$EndComp
$Comp
L Device:C_Small C19
U 1 1
P 10100 4350
F 0 "C19" H 10192 4396 50  0000 L CNN
F 1 "10uF" H 10192 4305 50  0000 L CNN
F 2 "Capacitor_SMD:C_0805_2012Metric_Pad1.15x1.40mm_HandSolder" H 10100 4350 50  0001 C CNN
F 3 "~" H 10100 4350 50  0001 C CNN
	1    10100 4350
	1    0    0    -1  
$EndComp
Wire Wire Line
	9800 4200 9950 4200
Wire Wire Line
	10100 4200 10100 4250
Wire Wire Line
	9800 4500 9950 4500
Wire Wire Line
	10100 4500 10100 4450
Wire Wire Line
	9950 4200 9950 4150
Connection ~ 9950 4200
Wire Wire Line
	9950 4200 10100 4200
Wire Wire Line
	9950 4500 9950 4550
Connection ~ 9950 4500
Wire Wire Line
	9950 4500 10100 4500
$Comp
L power:GND #PWR0124
U 1 1
P 9950 4550
F 0 "#PWR0124" H 9950 4300 50  0001 C CNN
F 1 "GND" H 9955 4377 50  0001 C CNN
F 2 "" H 9950 4550 50  0001 C CNN
F 3 "" H 9950 4550 50  0001 C CNN
	1    9950 4550
	1    0    0    -1  
$EndComp
$Comp
L power:+5V #PWR0125
U 1 1
P 9950 4150
F 0 "#PWR0125" H 9950 4000 50  0001 C CNN
F 1 "+5V" H 9965 4323 50  0000 C CNN
F 2 "" H 9950 4150 50  0001 C CNN
F 3 "" H 9950 4150 50  0001 C CNN
	1    9950 4150
	1    0    0    -1  
$EndComp
Wire Wire Line
	10500 4450 10500 4500
Wire Wire Line
	10500 4250 10500 4200
$Comp
L Device:C_Small C20
U 1 1
P 10500 4350
F 0 "C20" H 10592 4396 50  0000 L CNN
F 1 "0.1uF" H 10592 4305 50  0000 L CNN
F 2 "Capacitor_SMD:C_0805_2012Metric_Pad1.15x1.40mm_HandSolder" H 10500 4350 50  0001 C CNN
F 3 "~" H 10500 4350 50  0001 C CNN
	1    10500 4350
	1    0    0    -1  
$EndComp
$Comp
L Device:C_Small C21
U 1 1
P 10800 4350
F 0 "C21" H 10892 4396 50  0000 L CNN
F 1 "0.1uF" H 10892 4305 50  0000 L CNN
F 2 "Capacitor_SMD:C_0805_2012Metric_Pad1.15x1.40mm_HandSolder" H 10800 4350 50  0001 C CNN
F 3 "~" H 10800 4350 50  0001 C CNN
	1    10800 4350
	1    0    0    -1  
$EndComp
Wire Wire Line
	10500 4200 10650 4200
Wire Wire Line
	10800 4200 10800 4250
Wire Wire Line
	10500 4500 10650 4500
Wire Wire Line
	10800 4500 10800 4450
Wire Wire Line
	10650 4200 10650 4150
Connection ~ 10650 4200
Wire Wire Line
	10650 4200 10800 4200
Wire Wire Line
	10650 4500 10650 4550
Connection ~ 10650 4500
Wire Wire Line
	10650 4500 10800 4500
$Comp
L power:GND #PWR0126
U 1 1
P 10650 4550
F 0 "#PWR0126" H 10650 4300 50  0001 C CNN
F 1 "GND" H 10655 4377 50  0001 C CNN
F 2 "" H 10650 4550 50  0001 C CNN
F 3 "" H 10650 4550 50  0001 C CNN
	1    10650 4550
	1    0    0    -1  
$EndComp
$Comp
L power:+5V #PWR0131
U 1 1
P 10650 4150
F 0 "#PWR0131" H 10650 4000 50  0001 C CNN
F 1 "+5V" H 10665 4323 50  0000 C CNN
F 2 "" H 10650 4150 50  0001 C CNN
F 3 "" H 10650 4150 50  0001 C CNN
	1    10650 4150
	1    0    0    -1  
$EndComp
$Comp
L Connector_Generic:Conn_01x04 J10
U 1 1
P 10700 3150
F 0 "J10" H 10780 3142 50  0000 L CNN
F 1 "Touch" H 10780 3051 50  0000 L CNN
F 2 "Connector_PinHeader_2.54mm:PinHeader_1x04_P2.54mm_Vertical" H 10700 3150 50  0001 C CNN
F 3 "~" H 10700 3150 50  0001 C CNN
	1    10700 3150
	1    0    0    -1  
$EndComp
NoConn ~ 1450 1300
$Comp
L Connector:USB_B_Micro J1
U 1 1
P 1350 2050
F 0 "J1" H 1050 2100 50  0000 C CNN
F 1 "USB_B_Micro" H 900 2200 50  0000 C CNN
F 2 "Connector_USB:USB_Micro-B_Molex_47346-0001" H 1500 2000 50  0001 C CNN
F 3 "~" H 1500 2000 50  0001 C CNN
	1    1350 2050
	1    0    0    -1  
$EndComp
$Comp
L Diode:BAT60A D1
U 1 1
P 2350 1850
F 0 "D1" H 2350 1633 50  0000 C CNN
F 1 "BAT60JFILM" H 2350 1724 50  0000 C CNN
F 2 "Diode_SMD:D_SOD-323" H 2350 1675 50  0001 C CNN
F 3 "https://www.infineon.com/dgdl/Infineon-BAT60ASERIES-DS-v01_01-en.pdf?fileId=db3a304313d846880113def70c9304a9" H 2350 1850 50  0001 C CNN
	1    2350 1850
	-1   0    0    1   
$EndComp
Wire Wire Line
	2600 1850 2500 1850
NoConn ~ 1650 2050
NoConn ~ 1650 2150
NoConn ~ 1650 2250
Wire Wire Line
	1250 2450 1300 2450
$Comp
L power:GND #PWR0132
U 1 1
P 1300 2450
F 0 "#PWR0132" H 1300 2200 50  0001 C CNN
F 1 "GND" H 1305 2277 50  0001 C CNN
F 2 "" H 1300 2450 50  0001 C CNN
F 3 "" H 1300 2450 50  0001 C CNN
	1    1300 2450
	1    0    0    -1  
$EndComp
Connection ~ 1300 2450
Wire Wire Line
	1300 2450 1350 2450
Wire Wire Line
	9700 3050 10500 3050
Text Label 9700 3050 0    50   ~ 0
PA0
Wire Wire Line
	10500 3150 9700 3150
Wire Wire Line
	9700 3250 10500 3250
Wire Wire Line
	10500 3350 9700 3350
Text Label 9700 3150 0    50   ~ 0
PA1
Text Label 9700 3250 0    50   ~ 0
PA2
Text Label 9700 3350 0    50   ~ 0
PA3
$Comp
L power:+3V0 #PWR0133
U 1 1
P 7400 1250
F 0 "#PWR0133" H 7400 1100 50  0001 C CNN
F 1 "+3V0" H 7415 1423 50  0000 C CNN
F 2 "" H 7400 1250 50  0001 C CNN
F 3 "" H 7400 1250 50  0001 C CNN
	1    7400 1250
	1    0    0    -1  
$EndComp
Wire Wire Line
	8100 1350 7550 1350
Wire Wire Line
	8100 1550 7550 1550
Text Label 7550 1550 0    50   ~ 0
SD_SPI_MISO
Text Label 7550 1350 0    50   ~ 0
SD_SPI_CLK
Wire Wire Line
	8100 1450 7400 1450
Wire Wire Line
	7400 1450 7400 1550
$Comp
L power:GND #PWR0134
U 1 1
P 7400 1550
F 0 "#PWR0134" H 7400 1300 50  0001 C CNN
F 1 "GND" H 7405 1377 50  0001 C CNN
F 2 "" H 7400 1550 50  0001 C CNN
F 3 "" H 7400 1550 50  0001 C CNN
	1    7400 1550
	1    0    0    -1  
$EndComp
Wire Wire Line
	7400 1250 8100 1250
Wire Wire Line
	8100 1150 7550 1150
Text Label 7550 1150 0    50   ~ 0
SD_SPI_MOSI
Wire Wire Line
	8100 1050 7550 1050
Text Label 7550 1050 0    50   ~ 0
SD_SPI_CS
$Comp
L Connector:Micro_SD_Card J7
U 1 1
P 9000 1250
F 0 "J7" H 8950 1967 50  0000 C CNN
F 1 "Micro_SD_Card" H 8950 1876 50  0000 C CNN
F 2 "Connector_Card:microSD_HC_Wuerth_693072010801" H 10150 1550 50  0001 C CNN
F 3 "http://katalog.we-online.de/em/datasheet/693072010801.pdf" H 9000 1250 50  0001 C CNN
	1    9000 1250
	1    0    0    -1  
$EndComp
NoConn ~ 8100 950 
NoConn ~ 8100 1650
$Comp
L power:GND #PWR0135
U 1 1
P 9800 1900
F 0 "#PWR0135" H 9800 1650 50  0001 C CNN
F 1 "GND" H 9805 1727 50  0001 C CNN
F 2 "" H 9800 1900 50  0001 C CNN
F 3 "" H 9800 1900 50  0001 C CNN
	1    9800 1900
	1    0    0    -1  
$EndComp
Wire Wire Line
	9800 1900 9800 1850
Wire Wire Line
	5500 3400 4850 3400
Wire Wire Line
	5500 3500 4850 3500
Text Label 4850 3400 0    50   ~ 0
SD_SPI_MISO
Text Label 4850 3500 0    50   ~ 0
SD_SPI_MOSI
Wire Wire Line
	6800 4400 7250 4400
Wire Wire Line
	6800 4500 7250 4500
Text Label 7250 4400 2    50   ~ 0
SD_SPI_CS
Text Label 7250 4500 2    50   ~ 0
SD_SPI_CLK
NoConn ~ 6800 2000
NoConn ~ 6800 2100
NoConn ~ 6800 2200
NoConn ~ 6800 2300
NoConn ~ 6800 2400
NoConn ~ 6800 2500
NoConn ~ 6800 2600
NoConn ~ 6800 2700
NoConn ~ 6800 3000
NoConn ~ 6800 3200
NoConn ~ 6800 3300
NoConn ~ 6800 3400
NoConn ~ 6800 3600
NoConn ~ 6800 4100
NoConn ~ 6800 4200
NoConn ~ 6800 4300
NoConn ~ 6800 4700
NoConn ~ 5500 4500
NoConn ~ 5500 4300
NoConn ~ 5500 4200
NoConn ~ 5500 4100
NoConn ~ 5500 4000
NoConn ~ 5500 3900
NoConn ~ 5500 3800
NoConn ~ 5500 3700
NoConn ~ 5500 3600
NoConn ~ 5500 3300
NoConn ~ 5500 3200
Wire Wire Line
	1250 3550 1100 3550
Wire Wire Line
	1100 3550 1100 3850
Wire Wire Line
	1100 3850 1650 3850
Connection ~ 1650 3850
Wire Wire Line
	1650 3850 2200 3850
Wire Wire Line
	2200 3850 2200 3550
Connection ~ 2200 3550
Wire Wire Line
	2200 3550 2350 3550
Connection ~ 1100 3550
$Comp
L Diode:BAT60A D3
U 1 1
P 1650 3700
F 0 "D3" V 1600 3500 50  0000 C CNN
F 1 "BAT60JFILM" V 1550 3450 50  0000 C CNN
F 2 "Diode_SMD:D_SOD-323" H 1650 3525 50  0001 C CNN
F 3 "https://www.infineon.com/dgdl/Infineon-BAT60ASERIES-DS-v01_01-en.pdf?fileId=db3a304313d846880113def70c9304a9" H 1650 3700 50  0001 C CNN
	1    1650 3700
	0    -1   -1   0   
$EndComp
NoConn ~ 1950 1300
Text Label 7200 1500 2    50   ~ 0
PA0
Text Label 7200 1600 2    50   ~ 0
PA1
Text Label 7200 1700 2    50   ~ 0
PA2
Text Label 7200 1800 2    50   ~ 0
PA3
Wire Wire Line
	6300 1300 6300 1000
Wire Wire Line
	6100 4900 6200 4900
Wire Wire Line
	6200 4900 6300 4900
Connection ~ 6200 4900
Wire Wire Line
	5900 4900 6000 4900
Wire Wire Line
	6000 4900 6100 4900
Connection ~ 6000 4900
$Comp
L MCU_ST_STM32F0:STM32F091RCTx U2
U 1 1
P 6200 3100
F 0 "U2" H 5450 4200 50  0000 C CNN
F 1 "STM32F091RCTx" H 6050 4200 50  0000 C CNN
F 2 "Package_QFP:LQFP-64_10x10mm_P0.5mm" H 5600 1400 50  0001 R CNN
F 3 "http://www.st.com/st-web-ui/static/active/en/resource/technical/document/datasheet/DM00115237.pdf" H 6200 3100 50  0001 C CNN
	1    6200 3100
	1    0    0    -1  
$EndComp
Wire Wire Line
	6800 1500 7250 1500
Wire Wire Line
	6800 1600 7250 1600
Wire Wire Line
	7250 1700 6800 1700
Wire Wire Line
	6800 1800 7250 1800
Text Label 5000 4600 0    50   ~ 0
PC14
Text Label 5000 4700 0    50   ~ 0
PC15
Wire Wire Line
	5000 4600 5500 4600
Wire Wire Line
	5500 4700 5000 4700
Wire Wire Line
	1850 5900 1850 6000
Wire Wire Line
	2350 5900 2350 6000
Wire Wire Line
	4550 5900 4550 6000
Wire Wire Line
	5050 5900 5050 6000
Wire Wire Line
	1650 1850 2200 1850
$Comp
L power:PWR_FLAG #FLG0101
U 1 1
P 1650 3550
F 0 "#FLG0101" H 1650 3625 50  0001 C CNN
F 1 "PWR_FLAG" H 1350 3700 50  0000 L CNN
F 2 "" H 1650 3550 50  0001 C CNN
F 3 "~" H 1650 3550 50  0001 C CNN
	1    1650 3550
	0    -1   -1   0   
$EndComp
Connection ~ 1650 3550
$Comp
L Regulator_Linear:LD1117S33TR_SOT223 U1
U 1 1
P 1650 3250
F 0 "U1" H 1650 3492 50  0000 C CNN
F 1 "LD1117S33TR_SOT223" H 1650 3401 50  0000 C CNN
F 2 "Package_TO_SOT_SMD:SOT-223-3_TabPin2" H 1650 3450 50  0001 C CNN
F 3 "http://www.st.com/st-web-ui/static/active/en/resource/technical/document/datasheet/CD00000544.pdf" H 1750 3000 50  0001 C CNN
	1    1650 3250
	1    0    0    -1  
$EndComp
$EndSCHEMATC
